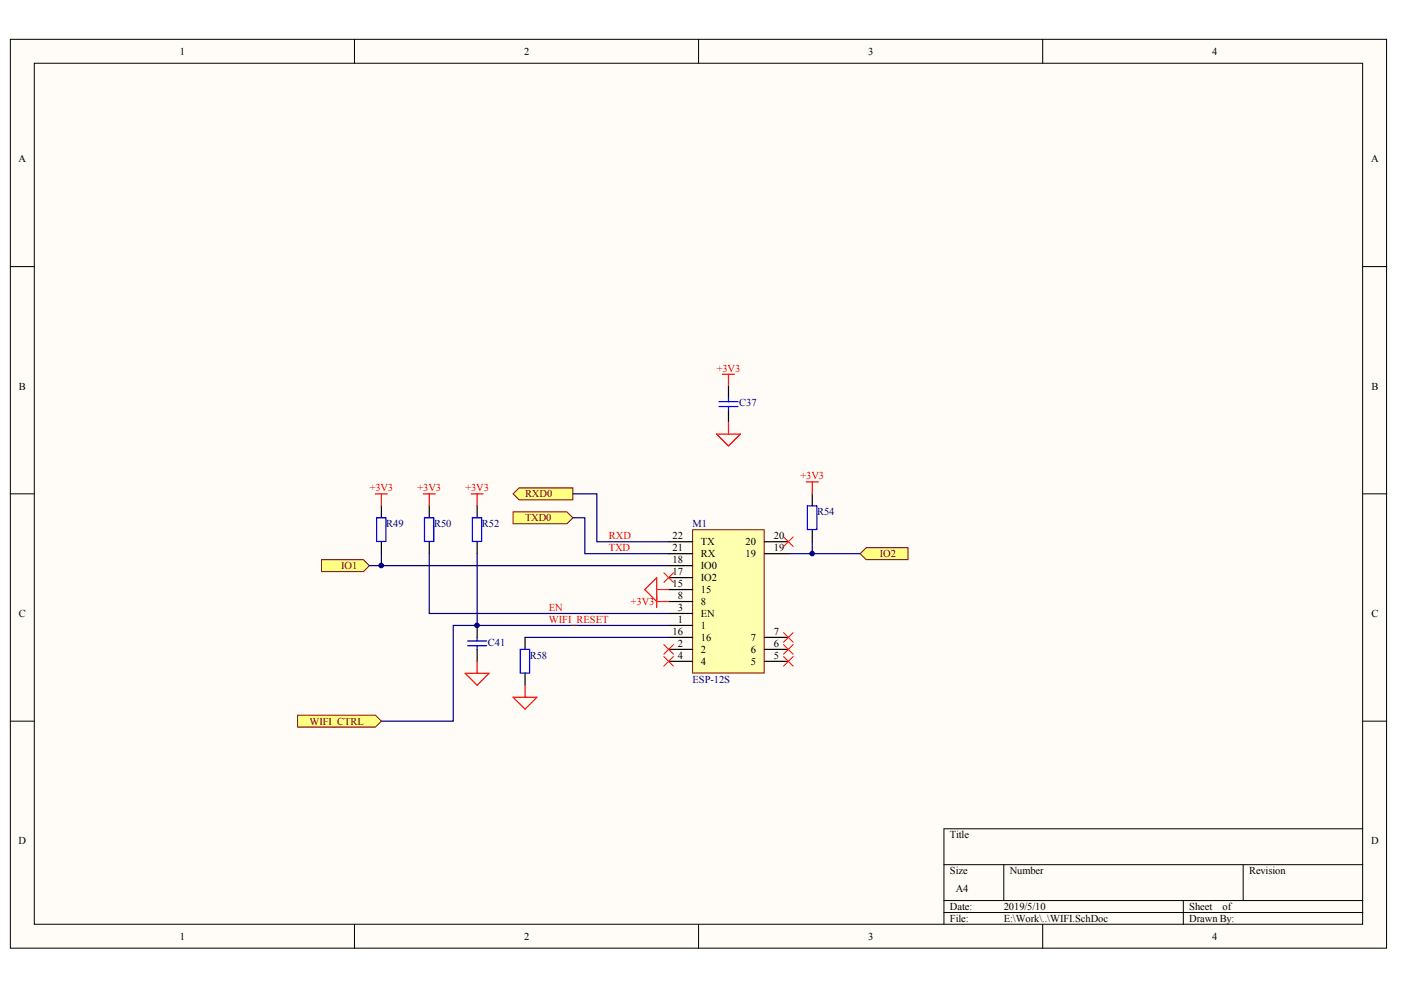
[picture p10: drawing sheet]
<svg xmlns="http://www.w3.org/2000/svg" width="297mm" height="210mm" viewBox="0 0 297 210" stroke-linecap="round" stroke-linejoin="round" font-family="sans-serif">
<g fill="#fffcf8" stroke="#000" stroke-width=".21">
<path d="M2.2 8.3h291.8v192.7h-291.8z"/>
<path d="M7.3 13.4h281.6v182.6h-281.6z"/>
</g>
<g fill="none" stroke="#000" stroke-width=".21">
<path d="M75.2 8.3v5.1M148.1 8.3v5.1M221.1 8.3v5.1M2.2 56.5h5.1M289 56.5h5M2.2 104.7h5.1M289 104.7h5M2.2 152.9h5.1M289 152.9h5M289 175.7h-88.9v20.3M75.2 196v5.1M148.1 196v5.1"/>
<path d="M200.1 183.3h88.9M200.1 190.9h88.9M200.1 193.5h88.9M212.8 183.3v7.6M221.1 196v5.1M250.9 190.9v5.1M263.6 183.3v7.6"/>
</g>
<path d="M153.2 79.3h2.5M154.5 79.3v2.6" fill="none" stroke="#f00" stroke-width=".25"/>
<g fill="#ffff80" stroke="#800000" stroke-width=".21">
<path d="M108.8 108.5h11.4l1.3 1.3-1.3 1.3h-11.4z" fill-rule="evenodd"/>
<path d="M108.8 104.7l1.2-1.3h11.5v2.6h-11.5z" fill-rule="evenodd"/>
</g>
<path d="M154.5 81.9v2.5M154.5 87v2.5" fill="none" stroke="#000" stroke-width=".25"/>
<path d="M152.4 85.2h4.1M152.4 86.2h4.1M154.5 84.4v.8M154.5 86.2v.8" fill="none" stroke="#00f" stroke-width=".25"/>
<path d="M151.9 92h5.1l-2.5 2.6zM154.5 89.5v2.5" fill="none" stroke="#f00" stroke-width=".25"/>
<path d="M101.2 132.6h-5.1v20.3h-15.2" fill="none" stroke="#000080" stroke-width=".25"/>
<g fill="#ffff80" stroke="#800000" stroke-width=".21">
<path d="M63.1 151.6h16.5l1.3 1.3-1.3 1.3h-16.5z" fill-rule="evenodd"/>
<path d="M68.2 118.7h8.9l1.2 1.2-1.2 1.3h-8.9z" fill-rule="evenodd"/>
<path d="M182.4 117.4l1.2-1.3h8.9v2.6h-8.9z" fill-rule="evenodd"/>
</g>
<path d="M146.8 112.3h15.2v30.4h-15.2z" fill="#ffffb0" stroke="#800000" stroke-width=".21"/>
<g fill="none" stroke="#000" stroke-width=".25">
<path d="M80.9 107.2v2.6M80.9 114.9v2.5M91 107.2v2.6M91 114.9v2.5M101.2 107.2v2.6M101.2 114.9v2.5M141.8 119.9h5M141.8 117.4h5M141.8 114.9h5M162.1 117.4h5M162.1 114.9h5M172.2 104.7v2.5"/>
<path d="M172.2 112.3v2.6M101.2 132.6v2.5M101.2 137.7v2.5M111.3 135.1v2.6M141.8 132.6h5M141.8 137.7h5M141.8 130.1h5M141.8 135.1h5M141.8 127.5h5M141.8 125h5M141.8 122.5h5M162.1 137.7h5"/>
<path d="M162.1 135.1h5M111.3 142.8v2.5M141.8 140.2h5M162.1 140.2h5"/>
</g>
<path d="M79.8 109.8h2v5h-2zM90 109.8h2v5h-2zM100.1 109.8h2v5h-2zM171.2 107.2h2v5.1h-2zM99.1 135.9h4.1M99.1 136.9h4.1M101.2 135.1v.8M101.2 136.9v.8M110.3 137.7h2v5h-2z" fill="none" stroke="#00f" stroke-width=".25"/>
<g fill="none" stroke="#f00" stroke-width=".21">
<path d="M166.1 113.8l2.1 2.1M168.2 113.8l-2.1 2.1M140.8 121.4l2 2.1M140.8 136.7l2 2M140.8 139.2l2 2M142.8 121.4l-2 2.1M142.8 136.7l-2 2M142.8 139.2l-2 2M166.1 134.1l2.1 2.1M166.1 136.7l2.1 2M166.1 139.2l2.1 2M168.2 134.1l-2.1 2.1"/>
<path d="M168.2 136.7l-2.1 2M168.2 139.2l-2.1 2"/>
</g>
<path d="M78.3 119.9h2.6M80.9 117.4v2.5h60.9M91 117.4v12.7h50.8M101.2 117.4v15.2h40.6M121.5 104.7h5v10.2h15.3M121.5 109.8h2.5v7.6h17.8M167.1 117.4h15.3M172.2 114.9v2.5M111.3 135.1h30.5" fill="none" stroke="#000080" stroke-width=".25"/>
<g fill="none" stroke="#f00" stroke-width=".25">
<path d="M79.6 104.7h2.5M80.9 104.7v2.5M89.7 104.7h2.6M91 104.7v2.5M99.9 104.7h2.5M101.2 104.7v2.5M171 102.2h2.5M172.2 102.2v2.5M139.2 125h2.6M141.8 127.5h-2.6l-2.5-2.5 2.5-2.5v6.3M98.6 142.8h5.1l-2.5 2.5zM101.2 140.2v2.6"/>
<path d="M108.8 147.8h5.1l-2.6 2.6zM111.3 145.3v2.5"/>
</g>
<g fill="#000080" stroke="#000080" stroke-width=".21">
<circle cx="80.8" cy="119.9" r=".49"/>
<circle cx="101.1" cy="132.6" r=".49"/>
<circle cx="172.2" cy="117.4" r=".48"/>
</g>
<g font-size="2.2">
<text x="38.2" y="11.6">1</text>
<text x="111.1" y="11.6">2</text>
<text x="184.1" y="11.6">3</text>
<text x="257" y="11.6">4</text>
<text x="3.9" y="34.4">A</text>
<text x="290.7" y="34.4">A</text>
<text x="4" y="82.6">B</text>
<text x="290.8" y="82.6">B</text>
<text x="142.6" y="119.4">18</text>
<text x="142.6" y="116.8">21</text>
<text x="142.6" y="114.3">22</text>
<text x="148.6" y="118.1">RX</text>
<text x="148.6" y="115.6">TX</text>
<text x="158.1" y="118.1">19</text>
<text x="158.1" y="115.6">20</text>
<text x="164.1" y="116.8">19</text>
<text x="164.1" y="114.3">20</text>
<text x="142.6" y="124.5">15</text>
<text x="142.6" y="121.9">17</text>
<text x="148.6" y="125.7">15</text>
<text x="148.6" y="123.2">IO2</text>
<text x="148.6" y="120.6">IO0</text>
<text x="4" y="130.8">C</text>
<text x="143.7" y="129.5">3</text>
<text x="143.7" y="127">8</text>
<text x="148.6" y="130.8">EN</text>
<text x="148.6" y="128.3">8</text>
<text x="290.8" y="130.8">C</text>
<text x="142.6" y="134.6">16</text>
<text x="143.7" y="132.1">1</text>
<text x="143.7" y="137.1">2</text>
<text x="148.6" y="133.3">1</text>
<text x="148.6" y="135.9">16</text>
<text x="159.2" y="135.9">7</text>
<text x="164.1" y="137.1">6</text>
<text x="164.1" y="134.6">7</text>
<text x="143.7" y="139.7">4</text>
<text x="148.6" y="138.4">2</text>
<text x="148.6" y="140.9">4</text>
<text x="159.2" y="140.9">5</text>
<text x="159.2" y="138.4">6</text>
<text x="164.1" y="139.7">5</text>
<text x="3.9" y="179">D</text>
<text x="201.4" y="177.7">Title</text>
<text x="290.7" y="179">D</text>
<text x="201.4" y="185.3">Size</text>
<text x="214.1" y="185.3">Number</text>
<text x="264.8" y="185.3">Revision</text>
<text x="202.7" y="189.1">A4</text>
<text x="201.4" y="192.9">Date:</text>
<text x="201.4" y="195.5">File:</text>
<text x="212.8" y="192.9">2019/5/10</text>
<text x="212.8" y="195.5">E:\Work\..\WIFI.SchDoc</text>
<text x="252.2" y="192.9">Sheet</text>
<text x="252.2" y="195.5">Drawn By:</text>
<text x="259.2" y="192.9">of</text>
<text x="38.2" y="199.3">1</text>
<text x="111.1" y="199.3">2</text>
<text x="184.1" y="199.3">3</text>
<text x="257" y="199.3">4</text>
</g>
<g font-size="2.2" fill="#f00">
<text x="152" y="78.8">+3V3</text>
<text x="169.7" y="101.6">+3V3</text>
<text x="78.4" y="104.2">+3V3</text>
<text x="88.5" y="104.2">+3V3</text>
<text x="98.7" y="104.2">+3V3</text>
<text x="129.1" y="114.3">RXD</text>
<text x="129.1" y="116.8">TXD</text>
<text x="116.4" y="129.5">EN</text>
<text x="133.7" y="128.3">+3V3</text>
<text x="116.4" y="132.1">WIFI_RESET</text>
</g>
<g font-size="2.2" fill="#000080">
<text x="156.7" y="86.2">C37</text>
<text x="81.9" y="111.8">R49</text>
<text x="92" y="111.8">R50</text>
<text x="102.2" y="111.8">R52</text>
<text x="146.8" y="111.8">M1</text>
<text x="173.2" y="109.2">R54</text>
<text x="103.4" y="136.9">C41</text>
<text x="112.3" y="139.7">R58</text>
<text x="146.8" y="144.7">ESP-12S</text>
</g>
<g font-size="2.2" fill="#800000">
<text x="111.3" y="105.4">RXD0</text>
<text x="111.3" y="110.5">TXD0</text>
<text x="186.6" y="118.1">IO2</text>
<text x="72.4" y="120.6">IO1</text>
<text x="65.6" y="153.6">WIFI_CTRL</text>
</g>
</svg>
